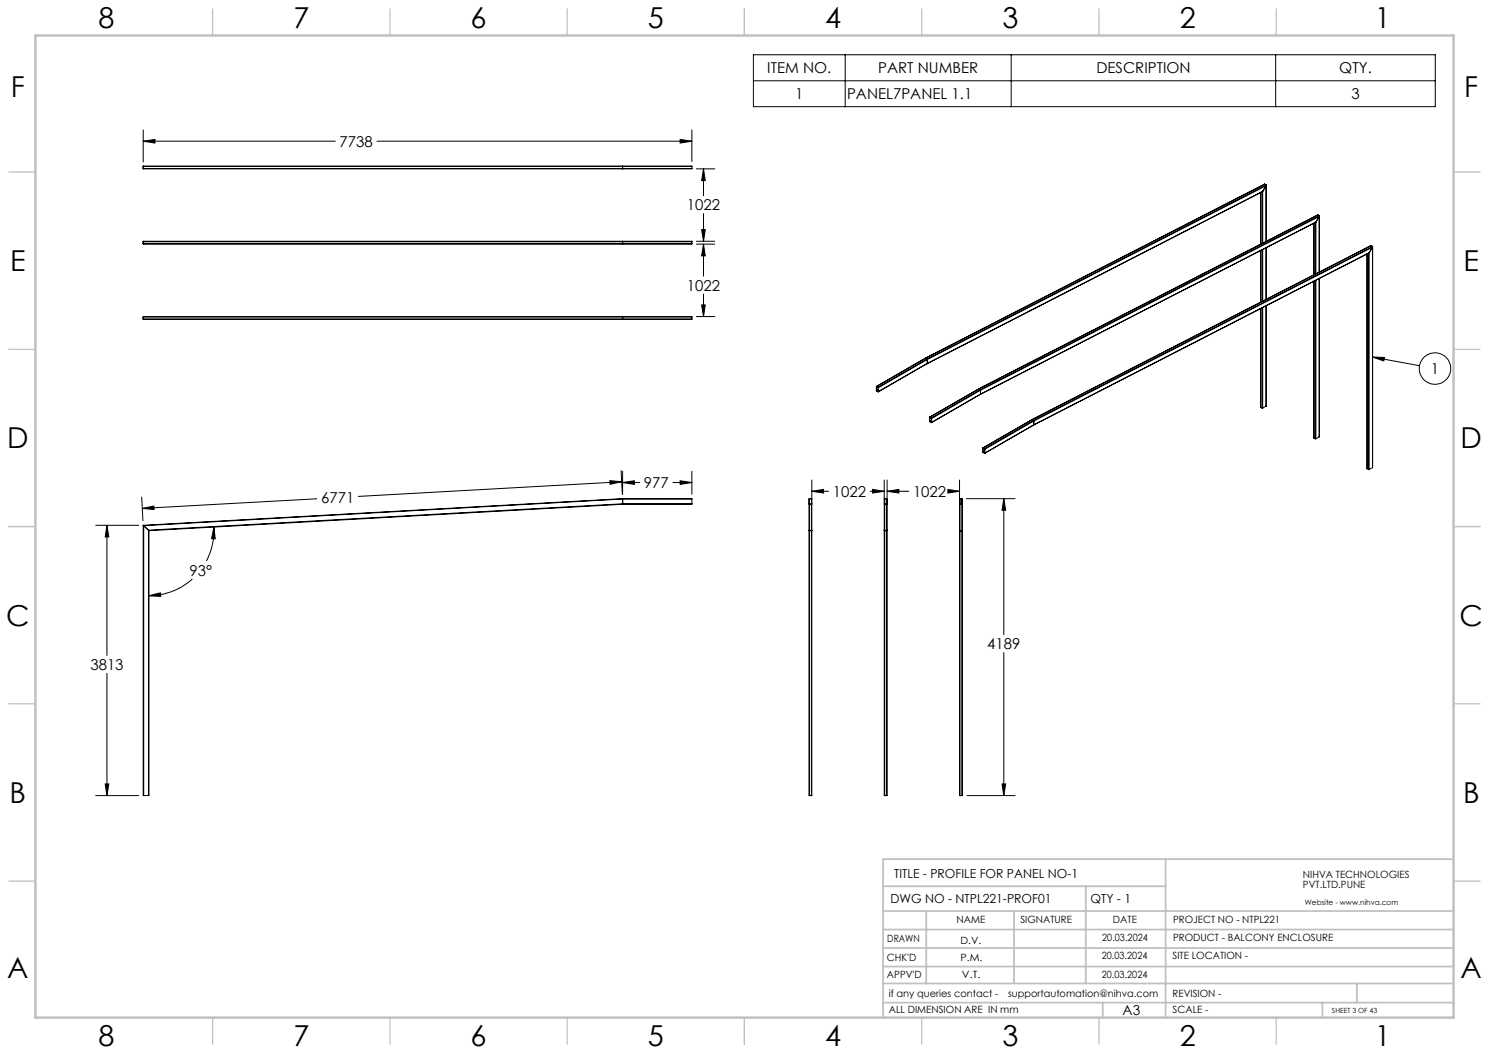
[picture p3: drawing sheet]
<svg xmlns="http://www.w3.org/2000/svg" width="420mm" height="297mm" viewBox="0 0 420 297" stroke-linecap="round" stroke-linejoin="round" font-family="sans-serif">
<g fill="none" stroke="#000" stroke-width=".28">
<path d="M212.5 15.4h192.3v14.7h-192.3zM238.4 15.4v14.7M285.2 15.4v14.7M359.8 15.4v14.7M40.4 36.7v9M40.4 39.8h54.2M40.4 39.8l3.3-.5v1.1zM106.3 39.8h88.9M191.8 39.3l3.4 .5-3.4 .6zM195.2 36.7v8.9M212.5 22.8h192.3M40.4 47.5h154.8"/>
<path d="M40.4 47v.5M40.4 47h154.8M40.5 46.8l-.1 .2M40.5 46.8l154.7 .2M175.6 47h.1M175.6 47.5h.1M175.6 47v.5M195.2 47v.5M196.4 47.6h5.2M198.4 47.6l.5 3.3h-1zM198.4 47.6v7.6M355.6 54.3v14.6"/>
<path d="M356 54.1v14.6M356.1 54.1l-94.6 48.4M356.2 54l-.1 .1M356.2 54l-94.7 48.5M356.2 54v14.6M356.6 52h.1M356.7 52l-95.6 49M356.7 52l.4 .2M357.1 52.2v.2M357.1 52.4l-.9 1.6M357.1 52.2l-95.6 49M357.1 52.4l-95.5 49"/>
<path d="M357.1 52.4v15.7M357.2 52.3v15.8M40.4 68.7l.1 .2M40.4 68.2v.5M40.4 68.7h154.8M40.4 68.2h154.8M40.5 68l-.1 .2M40.5 68h154.7v.2M175.6 68.7v.2zM175.6 68v.2zM175.6 68.2v.5M195.2 68.7v.2h-154.7"/>
<path d="M195.2 68.2v.5M196.4 68h5.2M196.4 68.9h5.2M197.9 64.8h1l-.5 3.2zM198.4 68.9l.5 3.3h-1zM198.4 60.3v7.7M198.4 68.9v9M355.6 70.7v14.6M355.6 70.7v14.5M356 70.5v14.6M356.2 70.4v14.5M357.1 69.9v14.6"/>
<path d="M357.2 69.9v14.6M370.6 63v14.5M370.6 79.3v44.2M371 62.8v14.5M371 79.2v44.6M371.1 62.7l-94.6 48.5M371.2 62.6l-.1 .1M371.2 62.6l-94.6 48.6M371.2 62.6v14.7M371.2 79.1v44.7M371.7 60.6l-95.7 49.1M371.7 60.6l.4 .3"/>
<path d="M371.7 60.6l-95.6 49.1M372.1 60.9v.2M372.1 61.1l-.9 1.5M372.1 60.9l-95.6 49M372.1 61.1l-95.5 49M372.1 60.9v15.9M372.1 78.6v44.6M385.6 71.6v60.6M386 71.4v61M386.2 71.3h.1M386.2 71.3l-94.7 48.6M386.2 71.3v61.1"/>
<path d="M386.6 69.3h.2M386.8 69.3l-95.7 49.1M386.8 69.3l.3 .2M387.1 69.5v.2M387.1 69.7l-.9 1.6M387.1 69.5l-95.6 49.1M387.1 69.7l-95.5 49M387.2 69.6l-.1 62.3M40.4 90l.1 .1M40.4 89.4v.6M40.4 90h154.8M40.4 89.4h154.8"/>
<path d="M40.5 89.3l-.1 .1M40.5 89.3h154.7v.1M175.6 90v.1zM175.6 89.3v.1zM175.6 89.4v.6M195.2 90v.1h-154.7M195.2 89.4v.6M196.4 89.3h5.2M197.9 86h1l-.5 3.3zM198.4 82.9v6.4M355.6 87.1v27.8M355.6 87v27.9"/>
<path d="M356 86.9v28.2M356.2 86.7v28.4M357.1 86.3v28.2M357.2 86.3l-.1 28.2M247.3 110.2h.1M247.3 109.1v1.1M247.3 110.2l.5 .3M247.3 109v1.3M247.3 109v.1M247.3 109l.4 .2M247.7 109.2l.1 .2M247.7 109.3v.1"/>
<path d="M247.7 110.5h.1M247.7 109.4v1.1M247.7 109.9l-.4 .3M247.7 110l-.4 .2M261.1 101h.1M261.1 101l-13.9 8M261.1 101l.4 .2M261.1 101l-13.8 8M261.5 101.2l.1 .2M261.5 101.2l-13.8 8M261.5 102.5l-13.7 8M261.5 102.5h.1"/>
<path d="M261.6 101.4l-.1 1.1M261.6 101.4l-13.8 8M262.2 118.8l.6 .3M262.2 117.7l.1 1.1M262.3 117.7h.1M262.3 118.8v.1M262.3 117.6l-.1 .1M262.3 117.6l.4 .3M262.3 117.7l.4 .2M262.3 118.9l.4 .2M262.7 117.9l.1 .1M262.7 117.9v1.2"/>
<path d="M262.7 119.1h.1M262.7 118.6l-.4 .2M262.7 118.7l-.4 .2M262.8 118v1.1M276 109.7h.1M276 109.7l-13.7 7.9M276.1 109.7l.4 .2M276.1 109.7l-13.8 7.9M276.5 109.9l.1 .2M276.5 109.9l-13.8 8M276.5 111.2l-13.8 8M276.6 111.2h-.1"/>
<path d="M276.6 110.1v1.1M276.6 110.1l-13.8 7.9M276.6 111.2l-13.8 7.9M291.1 118.4h.1M291.1 118.4l-13.9 7.9M291.1 118.4l.4 .2M291.1 118.4l-13.8 7.9M291.5 118.6l.1 .1M291.5 119.9l-13.7 7.9M291.5 118.6l-13.8 7.9M291.6 119.8l-.1 .1M291.6 119.8l-13.8 8"/>
<path d="M291.6 118.7l-13.8 8-.1-.2M291.6 118.7v1.1M355.6 114.9l.4 .2M356 115.1h.2M357.1 114.5l-.9 .6M387.2 100.7l3.3 .1-.2 1zM387.2 100.7l13.2 2.4M172 135.6l3.4 .3-3.3 .7zM175.2 132.7l.3 6.7M175.4 135.9l-74.3 4.1M175.6 136.1l3.3-.5v1zM175.6 132.9v6.5"/>
<path d="M175.6 136.1h4.8M189.8 136.1h5.4M191.8 135.6l3.4 .5-3.4 .5zM195.2 132.9v6.5M229 138.6l3.3-.6v1.1zM229 135.4l-.1 89M229 138.6h4.7M245.5 138.6h3.9M246.1 138l3.3 .6-3.3 .5zM249.4 135.4v89h.2M250.2 138.6l3.3-.6v1.1zM250.2 135.4v89h-.1"/>
<path d="M250.2 138.6h6.1M267.4 138l3.3 .6-3.3 .5zM268.1 138.6h2.6M270.7 135.4v89h.1M277.3 127.5v.1M277.3 126.4v1.1M277.3 126.3l-.1 1.2 .6 .3M277.3 126.4l.4 .2 .1 1.2M277.3 126.4h.1M277.3 126.3l.4 .2M277.3 127.6l.4 .2M277.7 127.8h.1"/>
<path d="M277.7 127.2l-.4 .3M277.7 127.3l-.4 .3M370.6 123.5h.1M370.6 123.5l.4 .3M371 123.8h.2M372.1 123.2l-.9 .6M372.1 123.2h.1M385.6 132.1v.1M385.6 132.2l.4 .2M386 132.4h.2M387.1 131.9l-.9 .5M387.2 131.8l-.1 .1"/>
<path d="M27 148.2h12.1M30.2 148.2v36.7M30.2 148.2l.5 3.2h-1zM40 140.2l.3 6.7M40.1 143.4l3.3-.7 .1 1zM40.4 148.2v76.2h.1M40.4 148.2l.1 .1M40.5 148.3v76.1M40.5 148.3l1.4 1.2M41.9 149.5l.1 .2M41.9 149.5v74.9M42 149.7v74.7h-.1"/>
<path d="M60.3 148.7l.4 3.3-1-.1zM60.3 148.7a18.9 18.9 0 0 1-2.1 9.6M89.4 140.7l-49.3 2.7M175.6 140.6v.2M175.6 140.6l19.6 .2M175.6 140.8l-135.1 7.5M175.6 140.6l-135.2 7.6M175.6 140.8v1.3M175.6 140.8h19.6M175.6 142.1v.1M175.6 142.2l-133.6 7.5M175.6 142.1l-133.7 7.4"/>
<path d="M175.6 142.1h19.6M195.2 142.1v.1h-19.6M195.2 140.8v1.3M228.2 149.5l.7 .2M228.2 142.1l.1 .1M228.3 140.6v83.8M228.3 140.7v1.5M228.3 140.6h.6M228.3 142.2v82.2M228.3 142.2h.6M228.9 140.6l.1 .2M228.9 140.7v.1"/>
<path d="M228.9 140.7v1.5M228.9 142.2v82.2M228.9 142.1v.1M229 149.5l-.1 .2zM229 142.1l-.1 .1M249.4 149.5l.7 .2M249.4 142.1l.2 .1M249.6 140.6l-.2 .2M249.6 140.7v1.5M249.6 140.6h.5M249.6 142.2v82.2M249.6 142.2h.5"/>
<path d="M250.1 149.7l.1-.2zM250.1 140.6l.1 .2M250.1 140.7v1.5M250.1 142.2v82.2M250.2 142.1l-.1 .1M270.7 149.5l.6 .2M270.7 142.1l.1 .1M270.8 140.7v1.5M270.8 140.6l-.1 .2M270.8 140.6h.5M270.8 142.2v82.2M270.8 142.2h.5"/>
<path d="M271.3 149.7l.2-.2zM271.3 140.6l.2 .1v83.7h-.2M271.3 140.7v1.5M271.3 142.2v82.2M271.5 142.1l-.2 .1M272.6 140.6h13.7M283.1 140.6l.6 3.3h-1.1zM283.1 140.6v38.4M42 168l3.2-.8 .1 1zM54.3 163.3a18.4 18.4 0 0 1-12.3 4.7M30.2 189.9v34.5M283.1 184.1v40.3"/>
<path d="M27 224.4h12.1M29.7 221.1h1l-.5 3.3zM40.5 224.4h1.4M228.3 224.4h.6M249.6 224.4h.5M270.8 224.4h.5M272.7 224.4h13.6M282.6 221.1h1.1l-.6 3.3z"/>
<circle cx="404.8" cy="104" r="4.4"/>
</g>
<g fill="none" stroke="#c0c0c0" stroke-width=".35">
<path d="M60 2.5v7.5M110 2.5v7.5M160 2.5v7.5M210 2.5v7.5M260 2.5v7.5M310 2.5v7.5M360 2.5v7.5M2.5 48.5h7.5M410 48.5h7.5M2.5 98.5h7.5M410 98.5h7.5M2.5 148.5h7.5"/>
<path d="M410 148.5h7.5M2.5 198.5h7.5M410 198.5h7.5M2.5 248.5h7.5M410 248.5h7.5M60 287v7.5M110 287v7.5M160 287v7.5M210 287v7.5M260 287v7.5M310 287v7.5M360 287v7.5"/>
</g>
<g fill="none" stroke="#c0c0c0" stroke-width=".5">
<path d="M249.1 257h160.9M249.1 250h79.7M261.3 257v20.4M286 257v20.4M306.2 250v27.4M328.8 242.3v44.7M410 242.3h-160.9v44.7M249.1 272.6h160.9M249.1 267.4h160.9M249.1 262.2h160.9M249.1 277.4h160.9M382.7 277.4v5.4"/>
<path d="M249.1 282.8h160.9M311 282.8v4.2M373 282.8v4.2"/>
</g>
<path d="M10 10h400v277h-400z" fill="none" stroke="#c0c0c0" stroke-width=".7"/>
<g fill="#000">
<path d="M387.2 100.7l3.3 .1-.2 1z"/>
<path d="M283.1 140.6l.6 3.3h-1.1zM282.6 221.1h1.1l-.6 3.3zM229 138.6l3.3-.6v1.1zM246.1 138l3.3 .6-3.3 .5zM250.2 138.6l3.3-.6v1.1zM267.4 138l3.3 .6-3.3 .5zM175.6 136.1l3.3-.5v1zM191.8 135.6l3.4 .5-3.4 .5zM40.1 143.4l3.3-.7 .1 1zM172 135.6l3.4 .3-3.3 .7zM29.7 221.1h1l-.5 3.3zM30.2 148.2l.5 3.2h-1zM42 168l3.2-.8 .1 1zM60.3 148.7l.4 3.3-1-.1zM40.4 39.8l3.3-.5v1.1zM191.8 39.3l3.4 .5-3.4 .6zM198.4 47.6l.5 3.3h-1zM197.9 64.8h1l-.5 3.2zM198.4 68.9l.5 3.3h-1zM197.9 86h1l-.5 3.3z"/>
</g>
<g font-size="8.1">
<text x="27.8" y="8">8</text>
<text x="82.8" y="8">7</text>
<text x="132.8" y="8">6</text>
<text x="182.8" y="8">5</text>
<text x="232.8" y="8">4</text>
<text x="282.8" y="8">3</text>
<text x="332.8" y="8">2</text>
<text x="387.8" y="8">1</text>
<text x="3" y="27.2">F</text>
<text x="413" y="27.2">F</text>
<text x="2.8" y="76.5">E</text>
<text x="412.8" y="76.5">E</text>
<text x="2" y="126.5">D</text>
<text x="412" y="126.5">D</text>
<text x="1.7" y="176.5">C</text>
<text x="411.7" y="176.5">C</text>
<text x="2.7" y="226.5">B</text>
<text x="412.7" y="226.5">B</text>
<text x="2" y="275.7">A</text>
<text x="412" y="275.7">A</text>
<text x="27.8" y="295">8</text>
<text x="82.8" y="295">7</text>
<text x="132.8" y="295">6</text>
<text x="182.8" y="295">5</text>
<text x="232.8" y="295">4</text>
<text x="282.8" y="295">3</text>
<text x="332.8" y="295">2</text>
<text x="387.8" y="295">1</text>
</g>
<g font-size="4.2">
<text x="216.4" y="20.6">ITEM NO.</text>
<text x="247.7" y="20.6">PART NUMBER</text>
<text x="309.3" y="20.6">DESCRIPTION</text>
<text x="377.8" y="20.6">QTY.</text>
<text x="224.3" y="28">1</text>
<text x="238.9" y="28">PANEL7PANEL 1.1</text>
<text x="381.2" y="28">3</text>
<text x="95.8" y="41.4">7738</text>
<text x="193.8" y="59.3">1022</text>
<text x="193.8" y="82">1022</text>
<text x="403.6" y="105.5">1</text>
<text x="181.6" y="137.7">977</text>
<text x="90.6" y="141.9">6771</text>
<text x="234.9" y="140.1">1022</text>
<text x="257.5" y="140.1">1022</text>
<text x="53.4" y="162.4">93°</text>
<text x="278.5" y="183.1">4189</text>
<text x="25.5" y="189">3813</text>
</g>
<text font-size="3.9" x="316.7" y="286.4">A3</text>
<g font-size="3.5">
<text x="252.2" y="247.7">TITLE - PROFILE FOR PANEL NO-1</text>
<text x="251.2" y="254.8">DWG NO - NTPL221-PROF01</text>
<text x="307.6" y="254.8">QTY - 1</text>
</g>
<g font-size="2.8">
<text x="367.5" y="247.7">NIHVA TECHNOLOGIES</text>
<text x="367.5" y="250.5">PVT.LTD.PUNE</text>
<text x="269.8" y="260.4">NAME</text>
<text x="287.8" y="260.4">SIGNATURE</text>
<text x="313.9" y="260.5">DATE</text>
<text x="330.9" y="260.5">PROJECT NO - NTPL221</text>
<text x="250.3" y="265.7">DRAWN</text>
<text x="270.9" y="266.1">D.V.</text>
<text x="310.9" y="265.5">20.03.2024</text>
<text x="330.9" y="265.5">PRODUCT - BALCONY ENCLOSURE</text>
<text x="250.2" y="271.1">CHK'D</text>
<text x="250.2" y="275.8">APPV'D</text>
<text x="270.9" y="271.1">P.M.</text>
<text x="271.3" y="275.8">V.T.</text>
<text x="310.8" y="270.6">20.03.2024</text>
<text x="310.8" y="275.8">20.03.2024</text>
<text x="330.7" y="270.6">SITE LOCATION -</text>
<text x="250.7" y="281.1">if any queries contact -</text>
<text x="284.3" y="281.1">supportautomation@nihva.com</text>
<text x="330.7" y="281.1">REVISION -</text>
<text x="250.7" y="285.6">ALL DIMENSION ARE IN mm</text>
<text x="330.7" y="285.6">SCALE -</text>
</g>
<text font-size="2.1" x="368.1" y="255.1">Website - www.nihva.com</text>
<text font-size="2" x="375.7" y="285.6">SHEET 3 OF 43</text>
</svg>
